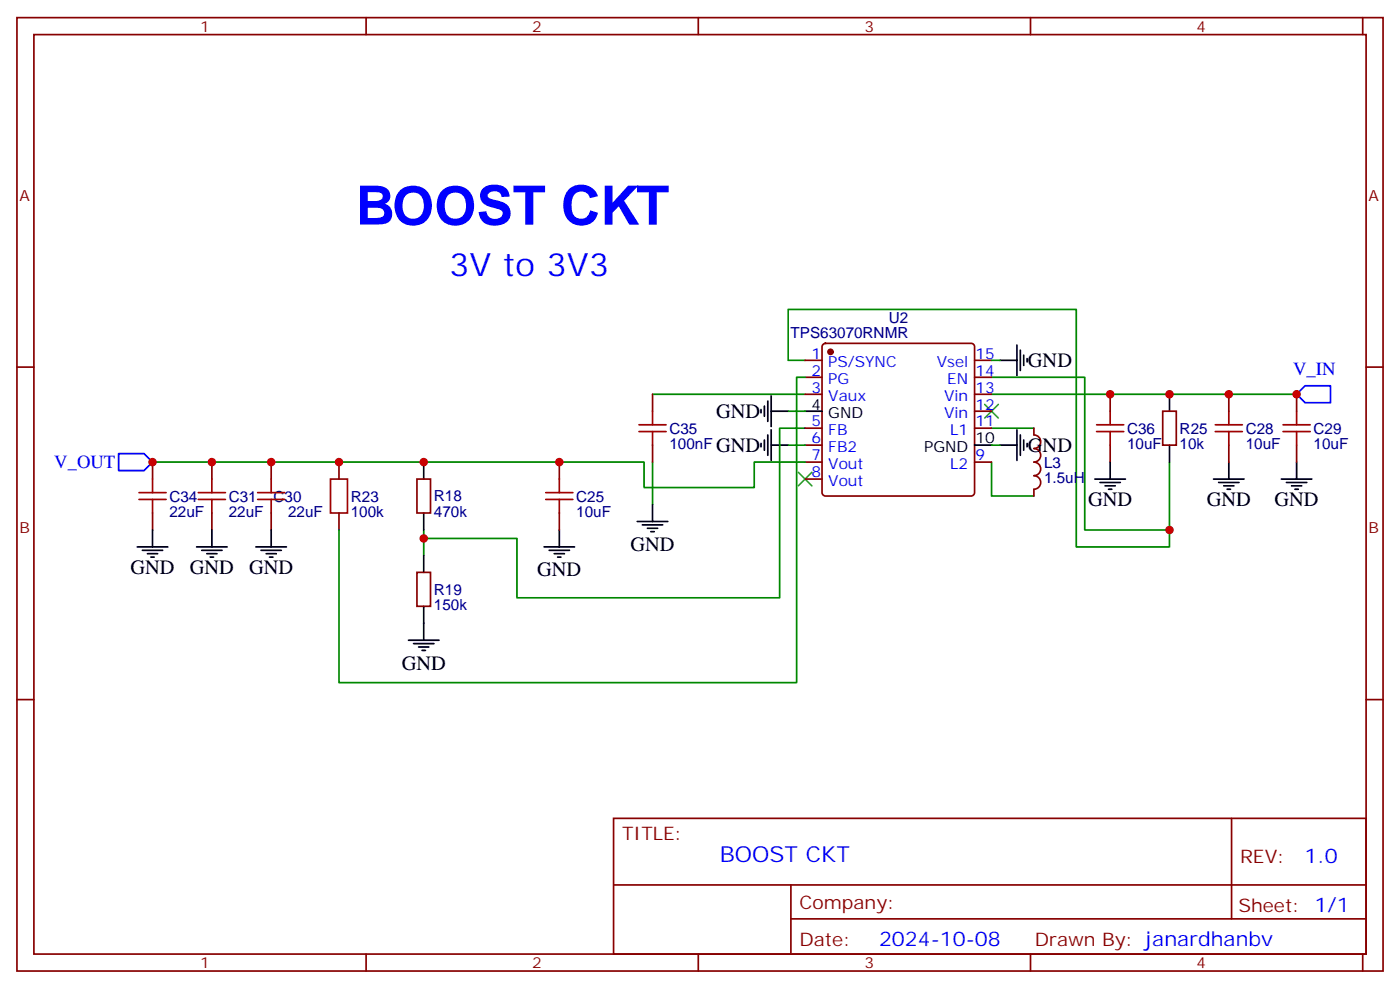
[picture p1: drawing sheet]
<svg xmlns="http://www.w3.org/2000/svg" width="291mm" height="205mm" viewBox="0 0 291 205" stroke-linecap="round" stroke-linejoin="round" font-family="sans-serif">
<g fill="none" stroke="#870000" stroke-width=".35">
<path d="M3.5 3.7h284.4v198.2h-284.4zM7.1 7.2h277.2v191.2h-277.2zM76.2 3.7v3.5M145.3 3.7v3.5M214.5 3.7v3.5M283.6 3.7v3.5M3.5 76.3h3.6M167.6 74.9h3.5M167.6 78.5h3.5M171.3 71.6l.5-.2h30.3a.71 .71 0 0 1 .7 .7v30.3a.76 .76 0 0 1-.7 .8h-30.3a.76 .76 0 0 1-.7-.8v-30.3zM202.8 74.9h3.6M202.8 78.5h3.6"/>
<path d="M284.3 76.3h3.6M31.7 96.1v3.5M44.1 96.1v3.5M56.4 96.1v3.5M70.6 96.1v3.5M86.8 99.6h2.8v7.1h-2.8zM116.4 96.1v3.5M135.8 82v3.5M135.8 92.6v3.5M167.6 82h3.5M167.6 89h3.5M167.6 92.6h3.5"/>
<path d="M167.6 96.1h3.5M167.6 99.6h3.5M202.8 82h3.6M202.8 89h3.6M202.8 96.1h3.6M202.8 85.5h3.6M215.2 89v1.5a1.41 1.41 0 0 1 1.4 1.4 1.41 1.41 0 0 1-1.4 1.4M215.2 96.1a1.41 1.41 0 0 1 1.4 1.4 1.41 1.41 0 0 1-1.4 1.4M215.2 98.9a1.41 1.41 0 0 1 1.4 1.4 1.41 1.41 0 0 1-1.4 1.4M215.2 93.3a1.41 1.41 0 0 1 1.4 1.4 1.41 1.41 0 0 1-1.4 1.4M231.1 82v3.5M231.1 92.6v3.5"/>
<path d="M242 85.5h2.8v7.1h-2.8zM255.8 82v3.5M255.8 92.6v3.5M269.9 82v3.5M269.9 92.6v3.5M31.7 106.7v3.5M44.1 106.7v3.5M56.4 106.7v3.5M70.6 106.7v3.5M86.8 119h2.8v7.1h-2.8zM116.4 106.7v3.5M215.2 101.7v1.5"/>
<path d="M3.5 145.5h3.6M284.3 145.5h3.6M127.7 170.2h156.6v28.2h-156.6zM256.3 170.2v20.9M76.2 198.4v3.5M127.7 184h156.5M145.3 198.4v3.5M164.6 191.1h119.6M164.6 184v14.1M214.5 198.4v3.5M283.6 198.4v3.5"/>
</g>
<path d="M166.2 98.2l2.8 2.8M169 98.2l-2.8 2.8M205 84.1l2.8 2.8M207.8 84.1l-2.8 2.8" fill="none" stroke="#3c3" stroke-width=".35"/>
<g fill="none" stroke="#000" stroke-width=".35">
<path d="M208.1 74.9h3.6M211.7 71.8v6.3M212.4 72.8v4.2M213.1 73.9v2.1M213.8 74.6v.7M88.2 96.1v3.5M158.4 85.2v.7M158.4 92.2v.7M159.1 84.5v2.1M159.1 91.5v2.1M159.8 83.4v4.2M159.8 90.5v4.2"/>
<path d="M160.5 92.6h3.5M160.5 82.3v6.4M160.5 89.4v6.3M160.5 85.5h3.5M167.6 85.5h3.5M202.8 92.6h3.6M208.1 92.6h3.6M211.7 89.4v6.3M212.4 90.5v4.2M213.1 91.5v2.1M213.8 92.2v.7M227.9 99.6h6.3"/>
<path d="M231.1 96.1v3.5M243.4 82v3.5M243.4 92.6v3.5M252.6 99.6h6.3M255.8 96.1v3.5M266.7 99.6h6.3M269.9 96.1v3.5M28.6 113.7h6.3M29.6 114.4h4.3M30.7 115.1h2.1M31.4 115.9h.7M31.7 110.2v3.5"/>
<path d="M40.9 113.7h6.4M42 114.4h4.2M43 115.1h2.2M43.7 115.9h.7M44.1 110.2v3.5M53.3 113.7h6.3M54.3 114.4h4.3M55.4 115.1h2.1M56.1 115.9h.7M56.4 110.2v3.5M88.2 106.7v3.5M88.2 115.5v3.5"/>
<path d="M113.2 113.7h6.4M114.3 114.4h4.2M115.4 115.1h2.1M116.1 115.9h.7M116.4 110.2v3.5M132.6 108.4h6.4M133.7 109.1h4.2M134.8 109.9h2.1M135.5 110.6h.7M135.8 104.9v3.5M229 100.3h4.2M230 101h2.1"/>
<path d="M230.7 101.7h.7M253.6 100.3h4.3M254.7 101h2.1M255.4 101.7h.7M267.8 100.3h4.2M268.8 101h2.1M269.5 101.7h.7M85 133.1h6.4M86.1 133.8h4.2M87.1 134.5h2.2M87.8 135.3h.7M88.2 126.1v7"/>
</g>
<g fill="none" stroke="#008700" stroke-width=".35">
<path d="M167.6 74.9h-3.6v-10.6h60v49.4h19.4v-3.5M167.6 78.5h-1.8v63.5h-95.2v-31.8M206.4 78.5h19.4v31.7h17.6v-14.1M206.4 74.9h1.7M31.7 96.1h102.4v5.3h22.9v-5.3h10.6M135.8 96.1v8.8M135.8 82h31.8M164 85.5h3.6M164 92.6h3.6M167.6 89h-5.3v35.3h-54.7v-12.3h-19.4M206.4 96.1v7.1h8.8M206.4 82h63.5"/>
<path d="M206.4 89h8.8M206.4 92.6h1.7M88.2 110.2v5.3"/>
</g>
<g fill="none" stroke="#a10000" stroke-width=".35">
<path d="M31.7 99.6v2.8M44.1 99.6v2.8M56.4 99.6v2.8M68.8 99.6h3.5v7.1h-3.5zM116.4 99.6v2.8M133 89.7h5.6M133 88.3h5.6M135.8 85.5v2.8M135.8 89.7v2.9M228.2 89.7h5.7M228.2 88.3h5.7M231.1 85.5v2.8"/>
<path d="M231.1 89.7v2.9M252.9 89.7h5.7M252.9 88.3h5.7M255.8 85.5v2.8M255.8 89.7v2.9M267.1 89.7h5.6M267.1 88.3h5.6M269.9 85.5v2.8M269.9 89.7v2.9M28.9 102.4h5.7M28.9 103.9h5.7M31.7 103.9v2.8"/>
<path d="M41.3 102.4h5.6M41.3 103.9h5.6M44.1 103.9v2.8M53.6 102.4h5.7M53.6 103.9h5.7M56.4 103.9v2.8M113.6 102.4h5.6M113.6 103.9h5.6M116.4 103.9v2.8"/>
</g>
<circle cx="172.9" cy="73.2" r=".53" fill="#870000" stroke="#870000" stroke-width=".35"/>
<path d="M24.7 94.3h5.3l1.7 1.8-1.7 1.8h-5.3zM271.6 80.2h5.3v3.5h-5.3l-1.7-1.7z" fill="none" stroke="#00f" stroke-width=".35"/>
<g fill="#c00">
<circle cx="88.2" cy="112" r=".88"/>
<circle cx="116.4" cy="96.1" r=".88"/>
<circle cx="88.2" cy="96.1" r=".88"/>
<circle cx="44.1" cy="96.1" r=".88"/>
<circle cx="56.4" cy="96.1" r=".88"/>
<circle cx="31.8" cy="96.1" r=".88"/>
<circle cx="70.6" cy="96.1" r=".88"/>
<circle cx="269.9" cy="82" r=".88"/>
<circle cx="231.1" cy="82" r=".88"/>
<circle cx="243.4" cy="82" r=".88"/>
<circle cx="243.4" cy="110.2" r=".88"/>
<circle cx="255.8" cy="82" r=".88"/>
</g>
<text font-size="11.3" fill="#00f" x="74.1" y="46.7">BOOST CKT</text>
<text font-size="6.7" fill="#00f" x="93.5" y="57.3">3V to 3V3</text>
<text font-size="4.6" fill="#00f" x="149.8" y="179.2">BOOST CKT</text>
<g font-size="4.2">
<text x="214" y="76.3">GND</text>
<text x="149" y="87">GND</text>
<text x="149" y="94.1">GND</text>
<text x="214" y="94">GND</text>
<text x="226.5" y="105.3">GND</text>
<text x="251.2" y="105.3">GND</text>
<text x="265.3" y="105.3">GND</text>
<text x="27.2" y="119.4">GND</text>
<text x="39.5" y="119.4">GND</text>
<text x="51.9" y="119.4">GND</text>
<text x="111.8" y="119.8">GND</text>
<text x="131.2" y="114.5">GND</text>
<text x="83.6" y="139.2">GND</text>
</g>
<g font-size="4.2" fill="#00f">
<text x="271.5" y="179.4">1.0</text>
<text x="183" y="196.8">2024-10-08</text>
</g>
<g font-size="3.9" fill="#00f">
<text x="269.1" y="78">V_IN</text>
<text x="11.3" y="97.4">V_OUT</text>
</g>
<g font-size="3.9" fill="#800">
<text x="129.5" y="174.8">TITLE:</text>
<text x="258.1" y="179.4">REV:</text>
<text x="166.4" y="189">Company:</text>
<text x="257.7" y="189.6">Sheet: 1/1</text>
<text x="166.4" y="196.6">Date:</text>
<text x="215.4" y="196.7">Drawn By: janardhanbv</text>
</g>
<g font-size="3.2" fill="#800">
<text x="41.6" y="6.7">1</text>
<text x="110.8" y="6.7">2</text>
<text x="179.9" y="6.7">3</text>
<text x="249.1" y="6.7">4</text>
<text x="4.1" y="41.8">A</text>
<text x="284.9" y="41.8">A</text>
<text x="4.1" y="110.9">B</text>
<text x="284.9" y="110.9">B</text>
<text x="41.6" y="201.4">1</text>
<text x="110.8" y="201.4">2</text>
<text x="179.9" y="201.4">3</text>
<text x="249.1" y="201.4">4</text>
</g>
<g font-size="3.2" fill="#000080">
<text x="164.5" y="70.3">TPS63070RNMR</text>
<text x="185" y="67.3">U2</text>
<text x="139.3" y="93.3">100nF</text>
<text x="139.3" y="90.3">C35</text>
<text x="234.6" y="93.4">10uF</text>
<text x="234.6" y="90.2">C36</text>
<text x="245.5" y="93.3">10k</text>
<text x="245.5" y="90.2">R25</text>
<text x="259.3" y="93.3">10uF</text>
<text x="259.3" y="90.3">C28</text>
<text x="273.4" y="93.3">10uF</text>
<text x="273.4" y="90.3">C29</text>
<text x="217.3" y="100.4">1.5uH</text>
<text x="217.3" y="97.2">L3</text>
<text x="35.3" y="107.4">22uF</text>
<text x="35.3" y="104.4">C34</text>
<text x="47.6" y="107.4">22uF</text>
<text x="47.6" y="104.4">C31</text>
<text x="57" y="104.3">C30</text>
<text x="60" y="107.4">22uF</text>
<text x="73" y="107.4">100k</text>
<text x="73" y="104.3">R23</text>
<text x="90.3" y="107.5">470k</text>
<text x="90.3" y="104.3">R18</text>
<text x="119.9" y="107.5">10uF</text>
<text x="119.9" y="104.3">C25</text>
<text x="90.3" y="123.7">R19</text>
<text x="90.3" y="126.9">150k</text>
</g>
<g font-size="3.2" fill="#00f">
<text x="168.9" y="74.6">1</text>
<text x="172.4" y="76.3">PS/SYNC</text>
<text x="195" y="76.3">Vsel</text>
<text x="203" y="74.6">15</text>
<text x="168.9" y="78.1">2</text>
<text x="168.9" y="81.6">3</text>
<text x="172.4" y="79.9">PG</text>
<text x="172.4" y="83.4">Vaux</text>
<text x="196.5" y="83.4">Vin</text>
<text x="197.2" y="79.9">EN</text>
<text x="203" y="81.6">13</text>
<text x="203" y="78.1">14</text>
<text x="168.9" y="88.7">5</text>
<text x="196.5" y="86.9">Vin</text>
<text x="203" y="88.7">11</text>
<text x="203" y="85.2">12</text>
<text x="168.9" y="92.2">6</text>
<text x="168.9" y="95.7">7</text>
<text x="172.4" y="90.5">FB</text>
<text x="172.4" y="94">FB2</text>
<text x="197.8" y="90.5">L1</text>
<text x="203" y="95.7">9</text>
<text x="168.9" y="99.3">8</text>
<text x="172.4" y="97.5">Vout</text>
<text x="172.4" y="101">Vout</text>
<text x="197.8" y="97.5">L2</text>
</g>
<g font-size="3.2">
<text x="168.9" y="85.2">4</text>
<text x="172.4" y="86.9">GND</text>
<text x="192.3" y="94">PGND</text>
<text x="203" y="92.2">10</text>
</g>
</svg>
